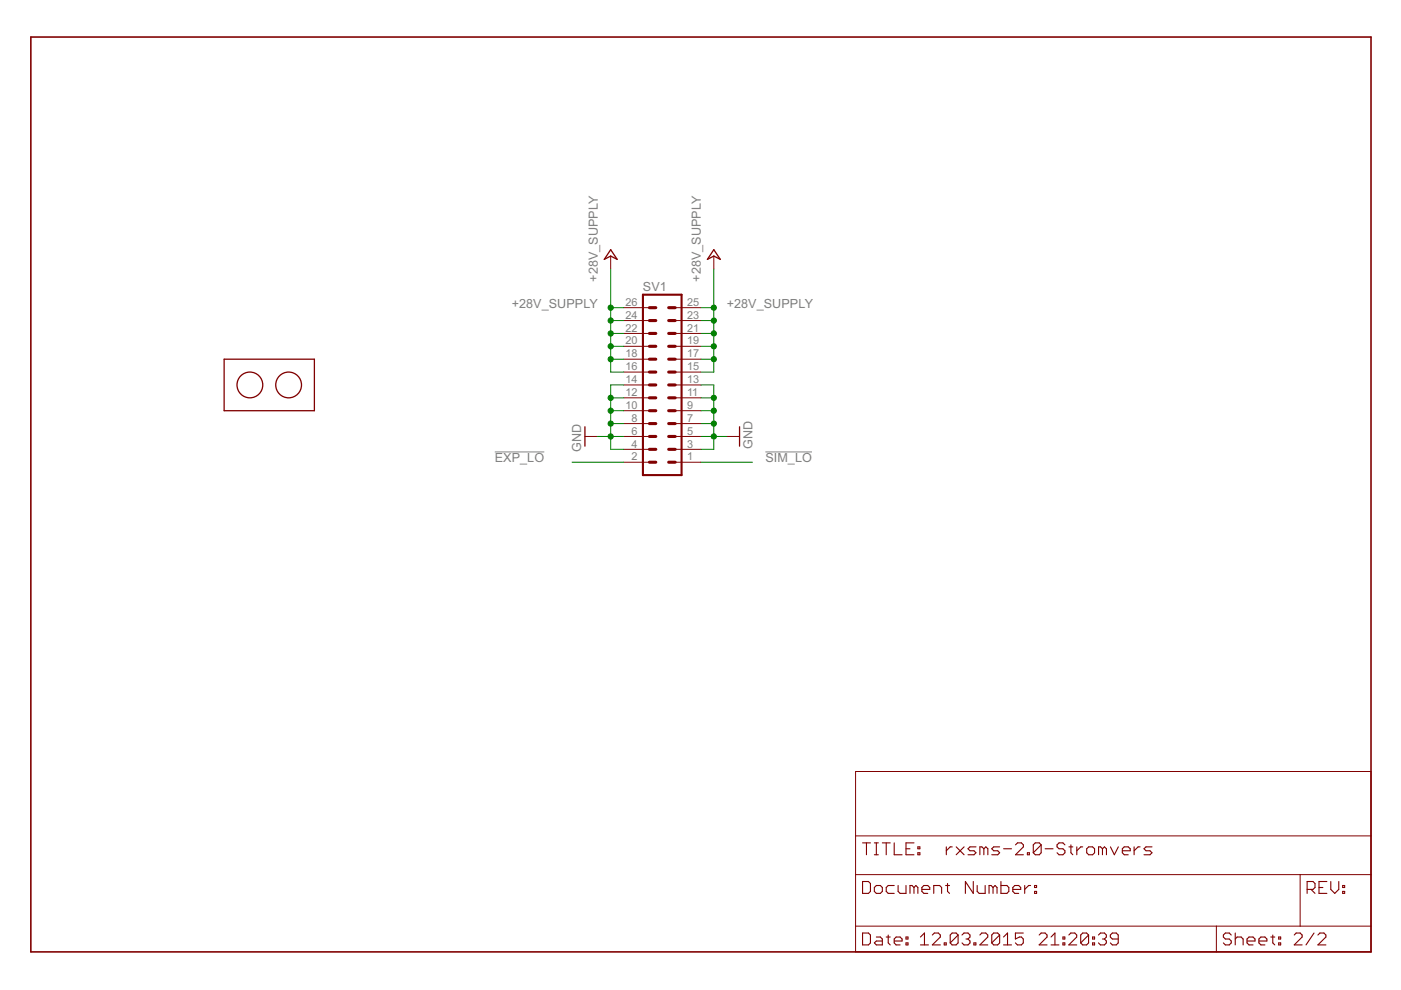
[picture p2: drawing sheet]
<svg xmlns="http://www.w3.org/2000/svg" width="297mm" height="210mm" viewBox="0 0 297 210" stroke-linecap="round" stroke-linejoin="round" font-family="sans-serif">
<path d="M104.9 95.8h10.5M162.3 95.8h9.8" fill="none" stroke="#808080" stroke-width=".21"/>
<path d="M136.3 62.5h8.2v38.2h-8.2z" fill="none" stroke="#800000" stroke-width=".44"/>
<g fill="none" stroke="#800000" stroke-width=".66">
<path d="M137.7 78.9h1.3M137.7 76.2h1.3M137.7 73.4h1.3M137.7 70.7h1.3M137.7 68h1.3M137.7 65.2h1.3M141.8 78.9h1.4M141.8 76.2h1.4M141.8 73.4h1.4M141.8 70.7h1.4M141.8 68h1.4M141.8 65.2h1.4"/>
<path d="M137.7 87.1h1.3M137.7 89.8h1.3M137.7 92.5h1.3M137.7 95.3h1.3M137.7 98h1.3M137.7 84.3h1.3M137.7 81.6h1.3M141.8 87.1h1.4M141.8 89.8h1.4M141.8 92.5h1.4M141.8 95.3h1.4M141.8 98h1.4"/>
<path d="M141.8 84.3h1.4M141.8 81.6h1.4"/>
</g>
<g fill="none" stroke="#800000" stroke-width=".21">
<path d="M129.5 54.3v2.7M151.3 54.3v2.7M132.2 78.9h5.5M132.2 76.2h5.5M132.2 73.4h5.5M132.2 70.7h5.5M132.2 68h5.5M132.2 65.2h5.5M143.2 78.9h5.4M143.2 76.2h5.4M143.2 73.4h5.4M143.2 70.7h5.4"/>
<path d="M143.2 68h5.4M143.2 65.2h5.4M124 92.5h2.7M132.2 98h5.5M132.2 95.3h5.5M132.2 92.5h5.5M132.2 89.8h5.5M132.2 87.1h5.5M132.2 84.3h5.5M132.2 81.6h5.5M143.2 98h5.4M143.2 95.3h5.4"/>
<path d="M143.2 92.5h5.4M143.2 89.8h5.4M143.2 87.1h5.4M143.2 84.3h5.4M143.2 81.6h5.4M154.1 92.5h2.7M181.4 163.6h109.3v38.2h-109.3zM181.4 177.2h109.3M181.4 185.4h109.3M181.4 196.4h109.3M257.9 196.4v5.4M275.7 185.4v11"/>
</g>
<path d="M6.5 7.9h284.2v193.9h-284.2z" fill="none" stroke="#800000" stroke-width=".34"/>
<g fill="none" stroke="#800000" stroke-width=".23">
<path d="M182.9 178.7h1.7M183.7 178.7v2.5M185.4 178.7h.8M185.8 178.7v2.5M187.1 178.7h1.6M187.9 178.7v2.5M189.6 178.7v2.5h1.7M192.1 180h.8M193.8 178.7h-1.7v2.5h1.7M194.6 179.6h.4v.4h-.4zM200.6 179.6v1.6M201.9 179.6h-.4l-.9 .8"/>
<path d="M202.7 179.6l1.7 1.6M204.4 179.6l-1.7 1.6M206.9 179.6h-1.2l-.5 .4 .5 .4h.8l.4 .4-.4 .4h-1.3M208.6 180l.4-.4 .4 .4v1.2M208.6 180l-.4-.4h-.4v1.6M208.6 180v1.2M211.9 179.6h-1.2l-.4 .4 .4 .4h.8l.4 .4-.4 .4h-1.2M212.8 180h1.7M215.3 179.1l.4-.4h.9l.4 .4v.5l-1.7 1.6h1.7M220.7 179.1l-.4-.4h-.8l-.4 .4v1.7M220.7 179.1v1.7l-.4 .4h-.8l-.4-.4M220.7 179.1l-1.6 1.7"/>
<path d="M221.6 180h1.7M225.8 179.1l-.4-.4h-.9l-.4 .4v.5l.4 .4h.9l.4 .4v.4l-.4 .4h-.9l-.4-.4M226.6 179.6h.9M227.1 179.1v1.7l.4 .4M228.3 179.6v1.6M229.6 179.6h-.4l-.9 .8M230.4 180l.4-.4h.8l.5 .4v.8l-.5 .4h-.8l-.4-.4zM233.7 180l-.4-.4h-.4v1.6M233.7 180v1.2M233.7 180l.5-.4 .4 .4v1.2M235.4 179.6l.9 1.6 .8-1.6M240.5 179.6v1.6"/>
<path d="M241.7 179.6h-.4l-.8 .8M244.2 179.6h-1.2l-.5 .4 .5 .4h.8l.4 .4-.4 .4h-1.3M182.9 186.9h1.2l.5 .4v1.7l-.5 .4h-1.2zM182.9 197.8h1.2l.5 .4v1.7l-.5 .4h-1.2zM185.4 188.2l.4-.5h.8l.5 .5v.8l-.5 .4h-.8l-.4-.4zM185.4 181.2h.8M185.8 198.7h.8l.5 .4v1.2h-1.3l-.4-.4 .4-.4h1.3M187.9 198.7h.8M188.3 198.2v1.7l.4 .4M189.6 199.5h1.7v-.4l-.5-.4h-.8l-.4 .4v.8l.4 .4h.8M189.6 187.7h-1.3l-.4 .5v.8l.4 .4h1.3M190.4 187.7v1.3l.4 .4h1.3v-1.7"/>
<path d="M192.1 199.9h.4v.4h-.4zM192.1 198.7h.4v.4h-.4zM193.8 188.2l-.4-.5h-.5v1.7M193.8 188.2l.4-.5 .4 .5v1.2M193.8 188.2v1.2M194.6 180.8h.4v.4h-.4zM195.2 198.7l.8-.9v2.5M195.5 188.6h1.6v-.4l-.4-.5h-.8l-.4 .5v.8l.4 .4h.8M197.7 198.2l.4-.4h.8l.5 .4v.5l-1.7 1.6h1.7M198 189.4v-1.7h1.2l.4 .5v1.2M200.2 199.9h.4v.4h-.4zM200.5 187.7h.8"/>
<path d="M200.9 187.3v1.7l.4 .4M203.1 198.2v1.7l-.4 .4h-.8l-.4-.4M203.1 198.2l-.4-.4h-.8l-.4 .4v1.7M203.1 198.2l-1.6 1.7M204 198.2l.4-.4h.8l.5 .4v.5l-.5 .4M204.8 199.1h.4M205.2 199.1l.5 .4v.4l-.5 .4h-.8l-.4-.4M206.4 186.9v2.5l-1.7-2.5v2.5M206.5 199.9h.4v.4h-.4zM207.2 187.7v1.3l.4 .4h1.3v-1.7M207.8 198.2l.4-.4h.8l.4 .4v.5l-1.6 1.6h1.6M210.5 188.2l-.4-.5h-.4v1.7"/>
<path d="M210.5 188.2v1.2M210.5 188.2l.5-.5 .4 .5v1.2M211.9 198.2v1.7l-.4 .4h-.8l-.4-.4M211.9 198.2l-.4-.4h-.8l-.4 .4v1.7M211.9 198.2l-1.6 1.7M212.2 186.9v2.5h1.3l.4-.4v-.8l-.4-.5h-1.3M212.8 198.7l.8-.9v2.5M214.7 188.6h1.7v-.4l-.4-.5h-.8l-.5 .5v.8l.5 .4h.8M217 197.8h-1.7v1.3l.8-.4h.5l.4 .4v.8l-.4 .4h-.9l-.4-.4M217.3 187.7v1.7M217.8 180.8h.4v.4h-.4zM218.5 187.7h-.4l-.8 .9"/>
<path d="M219.4 189h.4v.4h-.4zM219.4 187.7h.4v.5h-.4zM220.3 198.2l.4-.4h.9l.4 .4v.5l-1.7 1.6h1.7M222.8 198.7l.9-.9v2.5M225.4 199.9h.4v.4h-.4zM225.4 198.7h.4v.4h-.4zM226.6 198.2l.4-.4h.9l.4 .4v.5l-1.7 1.6h1.7M230.8 198.2v1.7l-.4 .4h-.8l-.5-.4M230.8 198.2l-.4-.4h-.8l-.5 .4v1.7M230.8 198.2l-1.7 1.7M231.6 199.9h.5v.4h-.5zM231.6 198.7h.5v.4h-.5z"/>
<path d="M232.9 198.2l.4-.4h.9l.4 .4v.5l-.4 .4M233.7 199.1h.5M234.2 199.1l.4 .4v.4l-.4 .4h-.9l-.4-.4M237.1 199.1h-1.3l-.4-.4v-.5l.4-.4h.9l.4 .4v1.7l-.4 .4h-.9l-.4-.4M238 180.4h1.6v-.4l-.4-.4h-.8l-.4 .4v.8l.4 .4h.8M261 198.2l-.4-.4h-.8l-.4 .4v.5l.4 .4h.8l.4 .4v.4l-.4 .4h-.8l-.4-.4M261.9 199.1l.4-.4h.8l.5 .4v1.2M261.9 197.8v2.5M264.4 199.5h1.7v-.4l-.4-.4h-.9l-.4 .4v.8l.4 .4h.9M266.9 199.5h1.7v-.4l-.4-.4h-.9l-.4 .4v.8l.4 .4h.9M269.4 198.7h.9M269.9 198.2v1.7l.4 .4"/>
<path d="M271.1 199.9h.4v.4h-.4zM271.1 198.7h.4v.4h-.4zM274.4 198.2l.4-.4h.9l.4 .4v.5l-1.7 1.6h1.7M277.1 188.6h1.3l.4-.4v-.9l-.4-.4h-1.3v2.5M278 188.6l.8 .8M278.6 197.8l-1.7 2.5M279.4 198.2l.4-.4h.9l.4 .4v.5l-1.7 1.6h1.7M279.7 188.2h.8M281.3 186.9h-1.6v2.5h1.6M282.2 186.9v1.7l.8 .8 .8-.8v-1.7M284.7 189h.4v.4h-.4zM284.7 187.7h.4v.5h-.4z"/>
<path d="M195.2 200.3h1.6M212.8 200.3h1.7M222.8 200.3h1.7"/>
</g>
<g fill="none" stroke="#800000" stroke-width=".28">
<path d="M129.5 52.9l1.4 2.1-1.4-.7-1.4 .7zM151.3 52.9l1.4 2.1-1.4-.7-1.3 .7zM47.5 76.2h19.2v10.9h-19.2zM124 90.5v4.1M156.8 90.5v4.1"/>
<circle cx="53" cy="81.6" r="2.73"/>
<circle cx="61.2" cy="81.6" r="2.73"/>
</g>
<g fill="none" stroke="#008000" stroke-width=".21">
<path d="M129.5 57v21.9h2.7M151.3 57v21.9h-2.7M129.5 65.2h2.7M129.5 76.2h2.7M129.5 73.4h2.7M129.5 70.7h2.7M129.5 68h2.7M148.6 65.2h2.7M148.6 76.2h2.7M148.6 73.4h2.7M148.6 70.7h2.7M148.6 68h2.7"/>
<path d="M121.3 98h10.9M126.7 92.5h5.5M129.5 84.3h2.7M129.5 87.1h2.7M129.5 89.8h2.7M132.2 81.6h-2.7v13.7h2.7M148.6 98h10.9M148.6 81.6h2.7v13.7h-2.7M148.6 92.5h5.5M148.6 84.3h2.7M148.6 87.1h2.7M148.6 89.8h2.7"/>
</g>
<g fill="#008000" stroke="#008000" stroke-width=".21">
<circle cx="129.5" cy="76.2" r=".55"/>
<circle cx="129.5" cy="73.4" r=".55"/>
<circle cx="129.5" cy="70.7" r=".55"/>
<circle cx="129.5" cy="68" r=".55"/>
<circle cx="129.5" cy="65.2" r=".55"/>
<circle cx="151.3" cy="76.2" r=".55"/>
<circle cx="151.3" cy="73.4" r=".55"/>
<circle cx="151.3" cy="70.7" r=".55"/>
<circle cx="151.3" cy="68" r=".55"/>
<circle cx="151.3" cy="65.2" r=".55"/>
<circle cx="129.5" cy="84.3" r=".55"/>
<circle cx="129.5" cy="87.1" r=".55"/>
<circle cx="129.5" cy="89.8" r=".55"/>
<circle cx="129.5" cy="92.5" r=".55"/>
<circle cx="151.3" cy="92.5" r=".55"/>
<circle cx="151.3" cy="89.8" r=".55"/>
<circle cx="151.3" cy="87.1" r=".55"/>
<circle cx="151.3" cy="84.3" r=".55"/>
</g>
<g font-size="3" fill="#808080">
<text x="126.8" y="59.8" transform="rotate(-90 126.8 59.8)">+28V_SUPPLY</text>
<text x="148.6" y="59.8" transform="rotate(-90 148.6 59.8)">+28V_SUPPLY</text>
<text x="108.5" y="65.2">+28V_SUPPLY</text>
<text x="136.3" y="61.7">SV1</text>
<text x="154.1" y="65.2">+28V_SUPPLY</text>
<text x="123.2" y="95.8" transform="rotate(-90 123.2 95.8)">GND</text>
<text x="159.5" y="95.3" transform="rotate(-90 159.5 95.3)">GND</text>
<text x="104.9" y="98">EXP_LO</text>
<text x="162.3" y="98">SIM_LO</text>
</g>
<g font-size="2.6" fill="#808080">
<text x="132.6" y="64.8">26</text>
<text x="145.7" y="64.8">25</text>
<text x="132.6" y="70.3">22</text>
<text x="132.6" y="67.6">24</text>
<text x="145.7" y="70.3">21</text>
<text x="145.7" y="67.6">23</text>
<text x="132.6" y="75.8">18</text>
<text x="132.6" y="73">20</text>
<text x="145.7" y="75.8">17</text>
<text x="145.7" y="73">19</text>
<text x="132.6" y="84">12</text>
<text x="132.6" y="81.2">14</text>
<text x="132.6" y="78.5">16</text>
<text x="145.7" y="84">11</text>
<text x="145.7" y="81.2">13</text>
<text x="145.7" y="78.5">15</text>
<text x="132.6" y="86.7">10</text>
<text x="133.9" y="89.4">8</text>
<text x="145.7" y="89.4">7</text>
<text x="145.7" y="86.7">9</text>
<text x="133.9" y="94.9">4</text>
<text x="133.9" y="92.2">6</text>
<text x="145.7" y="94.9">3</text>
<text x="145.7" y="92.2">5</text>
<text x="133.9" y="97.6">2</text>
<text x="145.7" y="97.6">1</text>
</g>
</svg>
